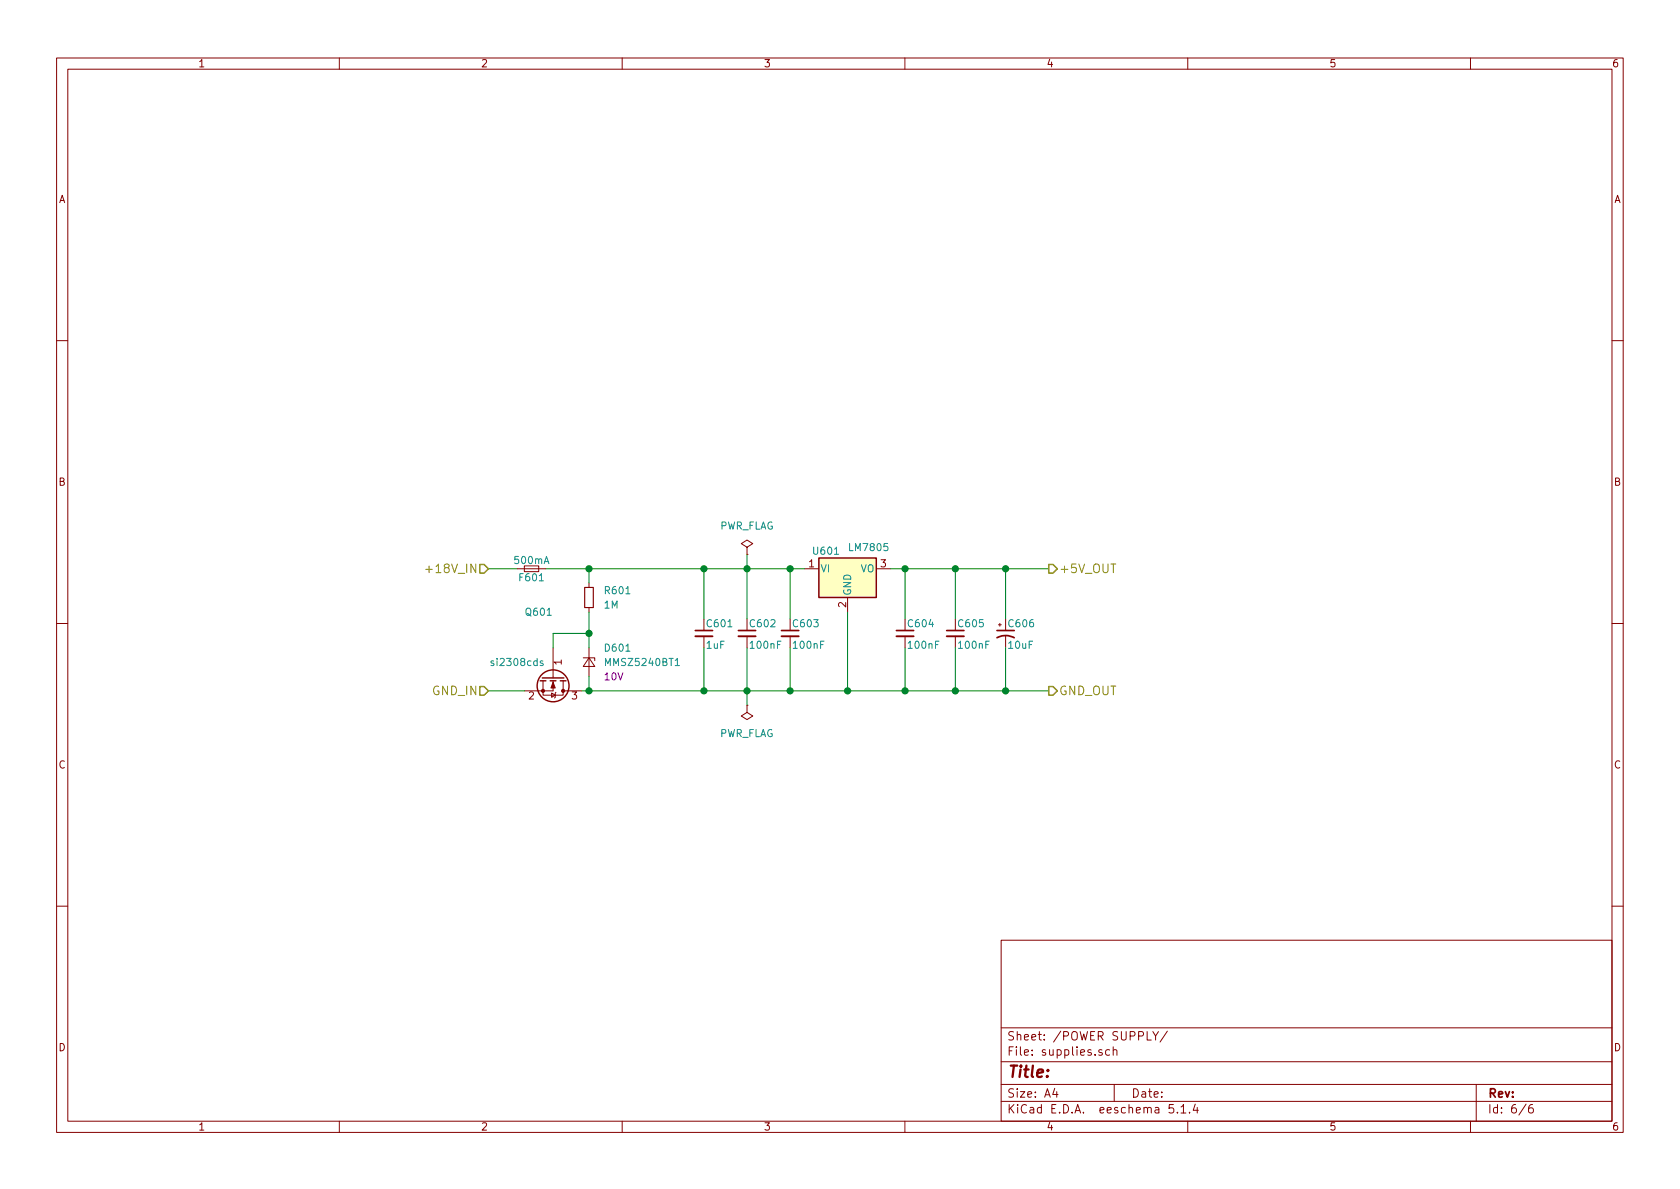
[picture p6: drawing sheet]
<svg xmlns="http://www.w3.org/2000/svg" width="297mm" height="210mm" viewBox="0 0 297 210" stroke-linecap="round" stroke-linejoin="round" font-family="sans-serif">
<g fill="none" stroke="#840000" stroke-width=".18">
<path d="M10 10.3h277v189.9h-277zM12 12.2h273v186.1h-273zM60 10.3v1.9M110 10.3v1.9M160 10.3v1.9M210 10.3v1.9M260 10.3v1.9M10 60.2h2M285 60.2h2M132.1 96.8l1-.7-1-.6-1 .6 1 .7v1.2M132.1 98h.1M10 110.3h2"/>
<path d="M91.4 100.6h5.1M92.7 100.1h2.5v1h-2.5zM97.8 114.5v5.1M97.8 119.7v.2M103.1 116.3h2.1v.5M104.1 116.3l1.1 1.6h-2.1zM104.1 103.1v.8M104.1 107.4v.8M104.1 114.5v5.1M124.5 109.5v2M124.5 112.5v2M132.1 109.5v2"/>
<path d="M132.1 112.5v2M139.7 109.5v2M139.7 112.5v2M142.2 100.6h2.6M149.9 105.7v2.5M154.9 100.6h2.6M160 109.5v2M160 112.5v2M168.9 109.5v2M168.9 112.5v2M176.5 110.5h.5M176.8 110.2v.5"/>
<path d="M177.8 109.5v2M177.8 112.5v2M285 110.3h2M96 120.4v2.5h3.6v-.7M97.5 122.5l.7 .4-.7 .4zM97.8 120.4v1.8h-5.1M98.3 122.4l-.1 .1v.8l-.2 .1M99.6 120.4v1.8M99.6 122.2h3.3M132.1 124.7v1.3l1 .6-1 .6-1-.6 1-.6M132.1 124.7h.1M10 160.2h2"/>
<path d="M177 166.3h108v32h-108zM285 160.2h2M60 198.3v1.9M110 198.3v1.9M160 198.3v1.9M177 194.8h108M177 191.8h108M177 187.8h108M177 181.8h108M186.5 192.5l-.4 1h1M186.8 193v1M194.8 185.7a.37 .37 0 0 0-.5 .1v.2l.5 .2 .1 .1-.2 .3-.4-.1"/>
<path d="M196.2 185.7l-.4-.1-.3 .3 .1 .6 .2 .1 .4-.1M196.8 185.7h.1a.37 .37 0 0 1 .6 .1v.8M196.8 185.1v1.5M197 191.8v3M202.8 182.4v1.5h.8M203.8 182.4l.5 .8 .5-.8M204.3 183.2v.7M206.4 182.3l-1.3 2M207.5 195.3h-.7l-.1 .7 .2-.1 .5 .1 .1 .2v.5l-.2 .1-.6-.1M208.2 196.7v.1M208.8 195.8l.4-.5v1.5M208.8 196.8h.9"/>
<path d="M210 198.3v1.9M210.3 196.7v.1M211.3 195.2l-.3 1.1h.9M211.7 195.8v1M260 198.3v1.9M261 191.8v6.5M269.8 195.2l-1.2 2M271 195.3a.62 .62 0 0 0-.7 .7v.7l.3 .1 .4-.1 .1-.5-.1-.2-.4-.1-.3 .3"/>
</g>
<path d="M96 116.9h-.3l-.2 .1 .1 .2 .4 .1v.3h-.5M119.4 117.7h.7" fill="none" stroke="#008484" stroke-width=".18"/>
<path d="M103.4 103.9h1.5v3.5h-1.5z" fill="none" stroke="#840000" stroke-width=".2"/>
<path d="M122.9 112.5h3.1M130.6 112.5h3M138.2 112.5h3M158.5 112.5h3M167.4 112.5h3" fill="none" stroke="#840000" stroke-width=".33"/>
<path d="M122.9 111.5h3.1M130.6 111.5h3M138.2 111.5h3M158.5 111.5h3M167.4 111.5h3M176.3 112.8a3.2 3.2 0 0 1 3 0M176.3 111.5h3" fill="none" stroke="#840000" stroke-width=".3"/>
<g fill="none" stroke="#840000" stroke-width=".25">
<path d="M144.8 98.7h10.1v7h-10.1zM95.9 119.9h3.8M95.5 120.4h1M97.3 120.4h1M99.1 120.4h1"/>
<circle cx="97.8" cy="121.3" r="2.82"/>
</g>
<g fill="#840000" stroke="#840000" stroke-width=".18">
<path d="M97.8 120.6l.4 1.1h-.8z"/>
<circle cx="96" cy="122.2" r=".28"/>
<circle cx="99.6" cy="122.2" r=".28"/>
</g>
<path d="M144.8 98.7h10.1v7h-10.1z" fill="#ffffc2" stroke="#ffffc2" stroke-width=".18"/>
<g fill="none" stroke="#008400" stroke-width=".18">
<path d="M132.1 98v11.5M86.4 100.6h5M96.5 100.6h45.7M104.1 100.6v2.5M104.1 108.2v6.3M104.1 119.6v2.6M104.1 112h-6.3v2.5M124.5 100.6v8.9M124.5 114.5v7.7M132.1 114.5v10.2M139.7 100.6v8.9M139.7 114.5v7.7"/>
<path d="M149.9 108.2v14M157.5 100.6h27.9M160 100.6v8.9M160 114.5v7.7M168.9 100.6v8.9M168.9 114.5v7.7M177.8 100.6v8.9M177.8 114.5v7.7M86.4 122.2h6.3M102.9 122.2h82.5"/>
</g>
<path d="M84.8 99.8h.8l.8 .8-.8 .7h-.8zM185.4 99.8h.8l.7 .8-.7 .7h-.8zM84.8 121.4h.8l.8 .8-.8 .7h-.8zM185.4 121.4h.8l.7 .8-.7 .7h-.8z" fill="none" stroke="#848400" stroke-width=".25"/>
<path d="M75.3 100.7h1.1" fill="none" stroke="#848400" stroke-width=".18"/>
<g fill="#008400" stroke="#008400" stroke-width=".25">
<circle cx="149.9" cy="122.2" r=".51"/>
<circle cx="104.1" cy="112" r=".51"/>
<circle cx="132.1" cy="122.2" r=".51"/>
<circle cx="168.9" cy="100.6" r=".51"/>
<circle cx="139.7" cy="100.6" r=".51"/>
<circle cx="132.1" cy="100.6" r=".51"/>
<circle cx="139.7" cy="122.2" r=".51"/>
<circle cx="124.5" cy="122.2" r=".51"/>
<circle cx="168.9" cy="122.2" r=".51"/>
<circle cx="124.5" cy="100.6" r=".51"/>
<circle cx="104.1" cy="100.6" r=".51"/>
<circle cx="160" cy="100.6" r=".51"/>
<circle cx="104.1" cy="122.2" r=".51"/>
<circle cx="160" cy="122.2" r=".51"/>
<circle cx="177.8" cy="122.2" r=".51"/>
<circle cx="177.8" cy="100.6" r=".51"/>
</g>
<text font-size="2.8" fill="#840000" x="178" y="190.5">Title:</text>
<g font-size="2.1" fill="#848400">
<text x="76.3" y="101.3">+18V_IN</text>
<text x="187.2" y="101.3">+5V_OUT</text>
<text x="76.6" y="122.9">GND_IN</text>
<text x="187.2" y="122.9">GND_OUT</text>
</g>
<g font-size="2.1" fill="#840000">
<text x="178" y="184">Sheet: /POWER SUPPLY/</text>
<text x="178" y="186.7">File: supplies.sch</text>
<text x="178" y="196.9">KiCad E.D.A. eeschema 5.1.4</text>
<text x="178" y="194.1">Size: A4</text>
<text x="200" y="194.1">Date:</text>
<text x="263" y="194.1">Rev:</text>
<text x="263" y="196.9">Id: 6/6</text>
</g>
<g font-size="1.8" fill="#840000">
<text x="35" y="11.9">1</text>
<text x="85" y="11.9">2</text>
<text x="135" y="11.9">3</text>
<text x="185" y="11.9">4</text>
<text x="235" y="11.9">5</text>
<text x="285" y="11.9">6</text>
<text x="10.4" y="35.9">A</text>
<text x="285.4" y="35.9">A</text>
<text x="10.4" y="85.9">B</text>
<text x="285.4" y="85.9">B</text>
<text x="143" y="100.3">1</text>
<text x="155.7" y="100.3">3</text>
<text x="149.6" y="107.4" transform="rotate(-90 149.6 107.4)">2</text>
<text x="99.3" y="117.6" transform="rotate(-90 99.3 117.6)">1</text>
<text x="93.5" y="123.7">2</text>
<text x="101.1" y="123.7">3</text>
<text x="10.4" y="135.9">C</text>
<text x="285.4" y="135.9">C</text>
<text x="10.4" y="185.9">D</text>
<text x="285.4" y="185.9">D</text>
<text x="35" y="199.9">1</text>
<text x="85" y="199.9">2</text>
<text x="135" y="199.9">3</text>
<text x="185" y="199.9">4</text>
<text x="235" y="199.9">5</text>
<text x="285" y="199.9">6</text>
</g>
<g font-size="1.8" fill="#008484">
<text x="127.1" y="93.6">PWR_FLAG</text>
<text x="91.1" y="99.7">500mA</text>
<text x="143.9" y="98.1">U601</text>
<text x="145" y="101.2">VI</text>
<text x="150.4" y="97.5">LM7805</text>
<text x="152.1" y="101.2">VO</text>
<text x="92" y="102.8">F601</text>
<text x="106.9" y="107.6">1M</text>
<text x="107.1" y="105.1">R601</text>
<text x="150.5" y="105.4" transform="rotate(-90 150.5 105.4)">GND</text>
<text x="93.1" y="108.9">Q601</text>
<text x="125.1" y="110.9">C601</text>
<text x="132.7" y="110.9">C602</text>
<text x="140.4" y="110.9">C603</text>
<text x="160.7" y="110.9">C604</text>
<text x="169.6" y="110.9">C605</text>
<text x="178.5" y="110.9">C606</text>
<text x="87.2" y="117.8">si2308cds</text>
<text x="107.1" y="115.2">D601</text>
<text x="107.3" y="117.8">MMSZ5240BT1</text>
<text x="124.9" y="114.7">1uF</text>
<text x="132.8" y="114.7">100nF</text>
<text x="140.4" y="114.7">100nF</text>
<text x="160.7" y="114.7">100nF</text>
<text x="169.6" y="114.7">100nF</text>
<text x="178.4" y="114.7">10uF</text>
<text x="127.1" y="130.3">PWR_FLAG</text>
</g>
<text font-size="1.8" fill="#840084" x="106.9" y="120.3">10V</text>
</svg>
